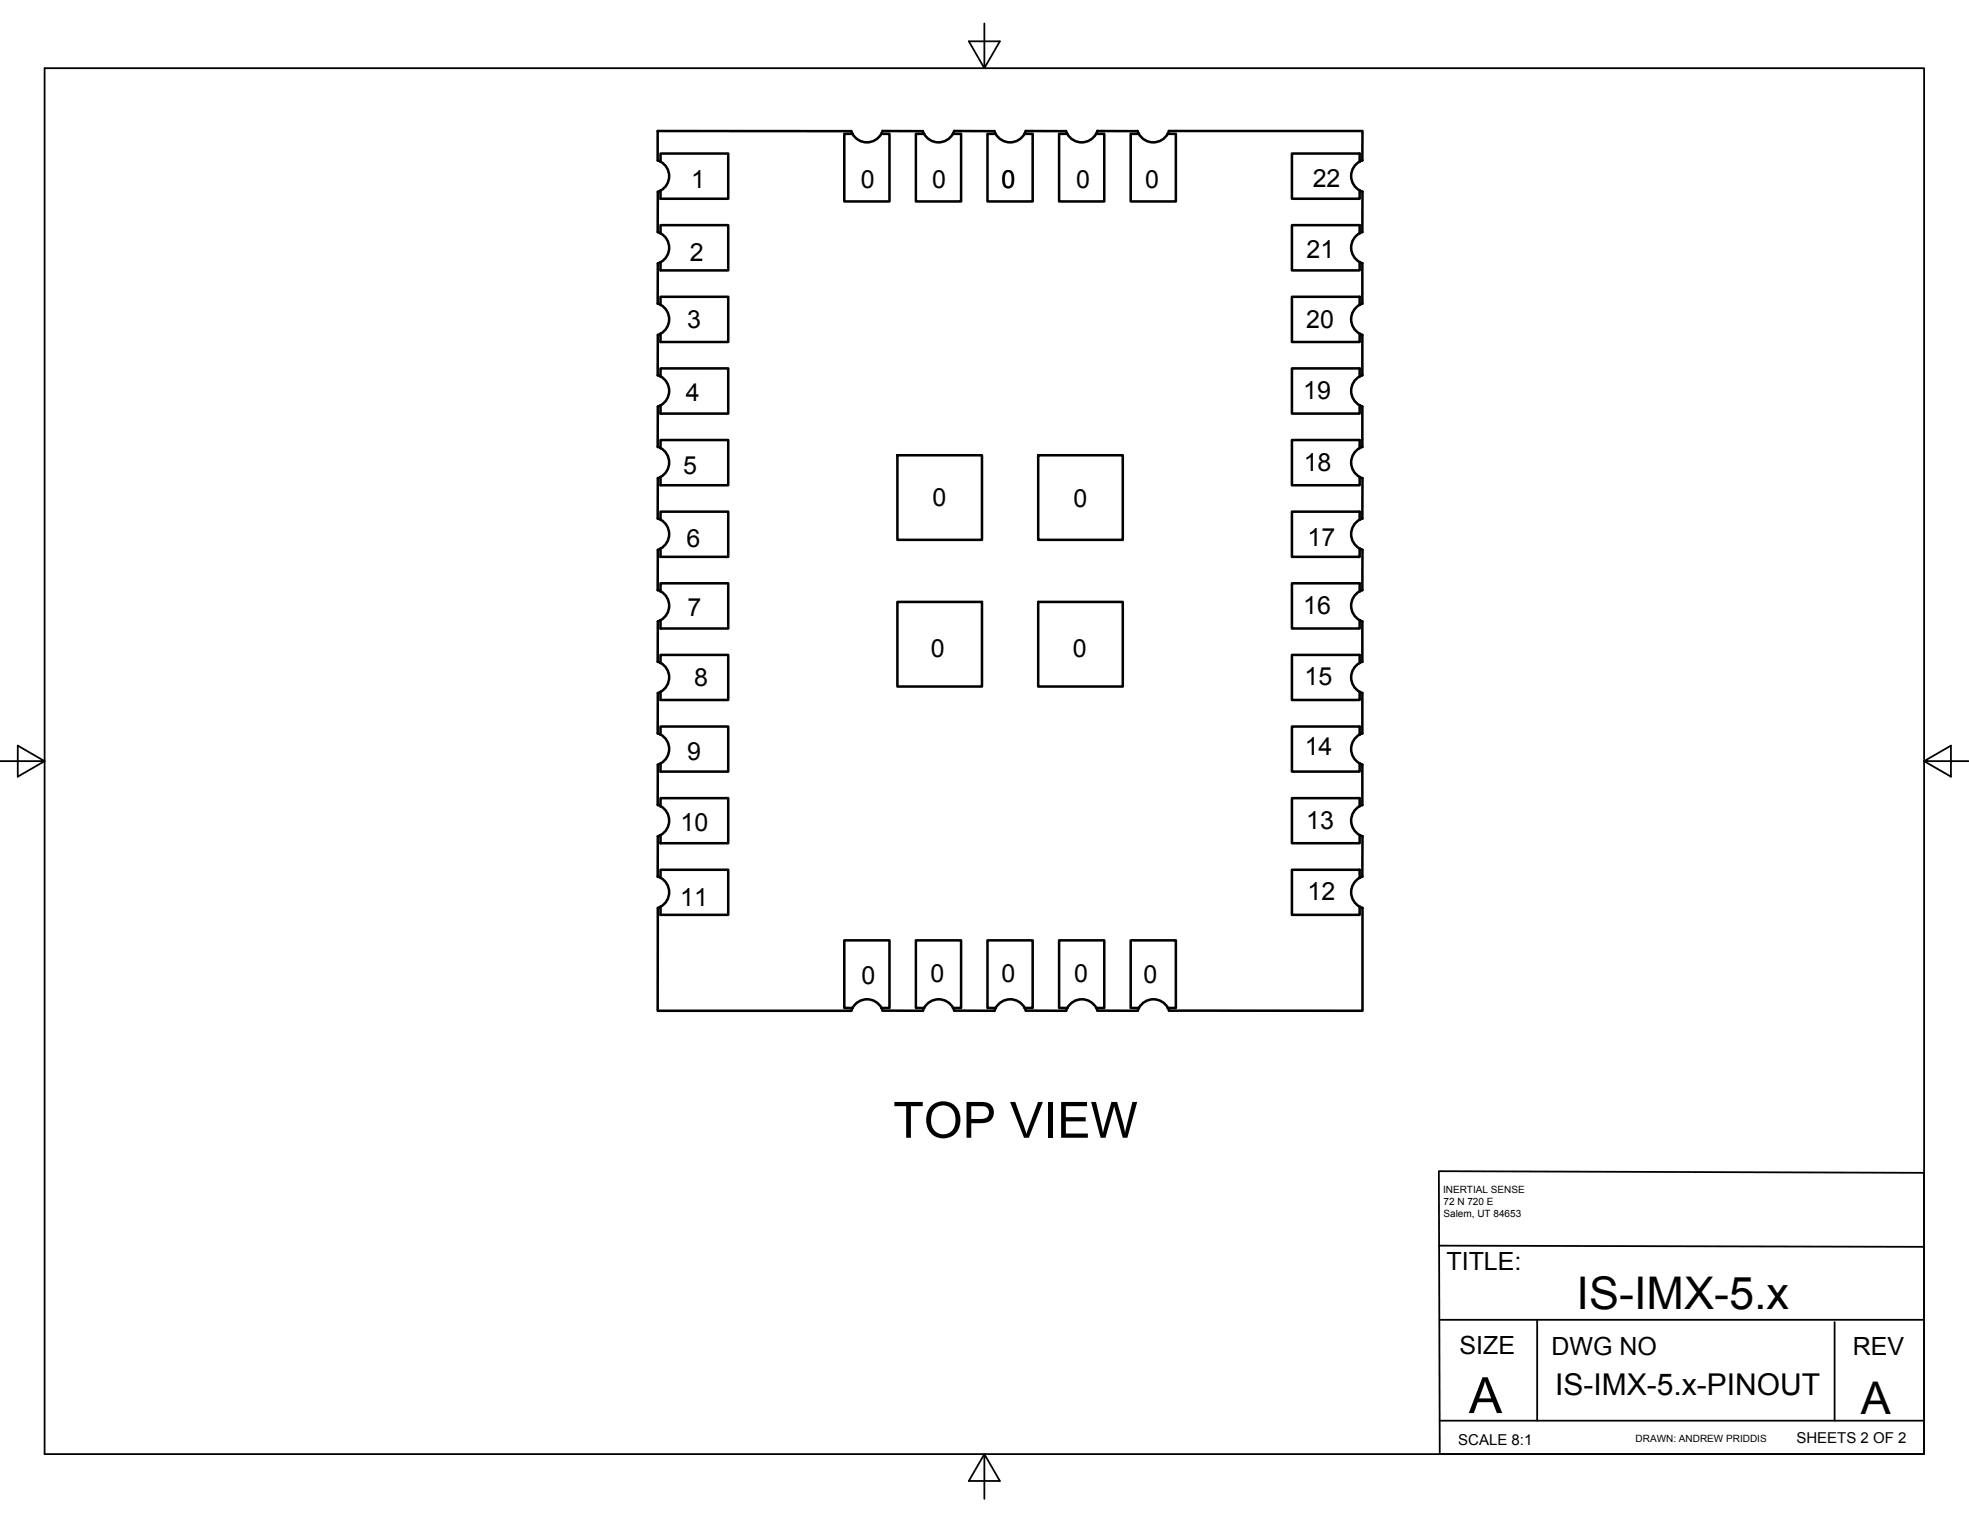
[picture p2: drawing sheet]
<svg xmlns="http://www.w3.org/2000/svg" width="279mm" height="216mm" viewBox="0 0 279 216" stroke-linecap="round" stroke-linejoin="round" font-family="sans-serif">
<!-- layer: Visible -->
<g fill="none" stroke="#000" stroke-width=".36">
<path d="M121 19a2.34 2.34 0 0 0 4.1 0M121 19l-.2-.4h-27.5v4.2a2.32 2.32 0 0 1 1.6 2 2.32 2.32 0 0 1-1.2 2.2M121 19h-1.2v9.6h6.4v-9.6h-1.1M130.9 18.6l.2 .4M131 18.6h-5.8l-.1 .4M131.1 19a2.34 2.34 0 0 0 4.1 0M131.1 19h-1.1v9.6h6.4v-9.6h-1.2M135.4 18.6h5.7a2.34 2.34 0 0 0 2 1.6 2.34 2.34 0 0 0 2.3-1.2M135.4 18.6l-.2 .4M141.3 19h-1.2v9.6h6.4v-9.6h-1.1M145.4 19l.2-.4h5.7l.1 .4M151.4 19a2.34 2.34 0 0 0 2.3 1.2 2.34 2.34 0 0 0 2-1.6h5.7a2.34 2.34 0 0 0 2.1 1.6 2.34 2.34 0 0 0 2.2-1.2"/>
<path d="M151.4 19h-1.1v9.6h6.4v-9.6h-1.2M161.6 19h-1.2v9.6h6.5v-9.6h-1.2M165.9 18.6h27.4v4.2M165.9 18.6l-.2 .4M93.7 22.9v-1.1h9.6v6.4h-9.6v-1.2M93.7 33.1v-1.2h9.6v6.5h-9.6v-1.2M93.7 27l-.4 .2v5.7l.4 .2M93.7 33.1a2.34 2.34 0 0 1 1.2 2.3 2.34 2.34 0 0 1-1.6 2v5.7M192.9 33.1v-1.2h-9.6v6.5h9.6v-1.2M192.9 22.9v-1.1h-9.6v6.4h9.6v-1.2M192.9 37.2l.4 .1M192.9 27l.4 .2v5.7"/>
<path d="M193.3 37.4v5.7M193.3 32.9a2.34 2.34 0 0 0-1.6 2 2.34 2.34 0 0 0 1.2 2.3M193.3 22.7a2.34 2.34 0 0 0-1.6 2.1 2.34 2.34 0 0 0 1.2 2.2M93.3 53.2a2.34 2.34 0 0 1 1.6 2 2.34 2.34 0 0 1-1.2 2.3M93.3 43.1a2.34 2.34 0 0 1 1.7 2.2 2.34 2.34 0 0 1-1.7 2.2M93.3 47.5v5.8M93.7 53.4v-1.1h9.6v6.4h-9.6v-1.2M93.7 43.3v-1.2h9.6v6.4h-9.6v-1.2M93.7 57.5l-.4 .2v5.7M192.9 43.3v-1.2h-9.6v6.4h9.6v-1.2M192.9 53.4v-1.1h-9.6v6.4h9.6v-1.2M192.9 57.5l.4 .2"/>
<path d="M193.3 47.5v5.8M193.3 57.7v5.7M193.3 43.1a2.34 2.34 0 0 0-1.6 2.2 2.34 2.34 0 0 0 1.6 2.2M193.3 53.2a2.34 2.34 0 0 0-1.6 2 2.34 2.34 0 0 0 1.2 2.3M93.3 73.5a2.34 2.34 0 0 1 1.6 2 2.34 2.34 0 0 1-1.2 2.3M93.3 63.4a2.34 2.34 0 0 1 1.7 2.2 2.34 2.34 0 0 1-1.7 2.2v5.8M93.3 78v5.7M93.7 63.6v-1.2h9.6v6.4h-9.6v-1.1M93.7 73.7v-1.1h9.6v6.4h-9.6v-1.2M93.7 77.8l-.4 .2M127.3 64.6h12v12h-12zM147.3 64.6h12v12h-12z"/>
<path d="M192.9 73.7v-1.1h-9.6v6.4h9.6v-1.2M192.9 63.6v-1.2h-9.6v6.4h9.6v-1.1M192.9 77.8l.4 .2v5.7M193.3 63.4a2.34 2.34 0 0 0-1.6 2.2 2.34 2.34 0 0 0 1.6 2.2v5.8M193.3 73.5a2.34 2.34 0 0 0-1.6 2.1 2.34 2.34 0 0 0 1.2 2.2M93.3 93.9a2.34 2.34 0 0 1 1.7 2.2 2.34 2.34 0 0 1-1.7 2.2M93.3 83.7a2.34 2.34 0 0 1 1.6 2 2.34 2.34 0 0 1-1.2 2.3M93.3 98.3v5.8M93.7 94.1v-1.2h9.6v6.4h-9.6v-1.2M93.7 83.9v-1.2h9.6v6.5h-9.6v-1.2M93.7 88l-.4 .1v5.8M127.3 85.4h12v12h-12z"/>
<path d="M147.3 85.4h12v12h-12zM192.9 83.9v-1.2h-9.6v6.5h9.6v-1.2M192.9 94.1v-1.2h-9.6v6.4h9.6v-1.2M192.9 88l.4 .1M193.3 88.2v5.7M193.3 98.3v5.8M193.3 83.7a2.34 2.34 0 0 0-1.6 2 2.34 2.34 0 0 0 1.2 2.3M193.3 93.9a2.34 2.34 0 0 0-1.6 2.2 2.34 2.34 0 0 0 1.6 2.2M93.3 114.2a2.34 2.34 0 0 1 1.7 2.2 2.34 2.34 0 0 1-1.7 2.2v5.8M93.3 104a2.34 2.34 0 0 1 1.6 2 2.34 2.34 0 0 1-1.2 2.3M93.7 104.2v-1.1h9.6v6.4h-9.6v-1.2M93.7 114.4v-1.2h9.6v6.4h-9.6v-1.1"/>
<path d="M93.7 108.3l-.4 .2v5.7M192.9 114.4v-1.2h-9.6v6.4h9.6v-1.1M192.9 104.2v-1.1h-9.6v6.4h9.6v-1.2M192.9 108.3l.4 .2M192.9 104.2a2.34 2.34 0 0 0 0 4.1M193.3 108.5v5.7M193.3 104l-.4 .2M193.3 114.2a2.34 2.34 0 0 0-1.6 2.2 2.34 2.34 0 0 0 1.6 2.2v5.8M93.3 124.3a2.34 2.34 0 0 1 1.6 2 2.34 2.34 0 0 1-1.2 2.3M93.3 128.8v14.6h27.5l.2-.4M93.7 124.5v-1.1h9.6v6.4h-9.6v-1.2M93.7 128.6l-.4 .2"/>
<path d="M192.9 124.5v-1.1h-9.6v6.4h9.6v-1.2M192.9 128.6l.4 .2v14.6h-27.4M192.9 124.5a2.34 2.34 0 0 0 0 4.1M193.3 124.3l-.4 .2M121 143h-1.2v-9.6h6.4v9.6h-1.1M121 143a2.34 2.34 0 0 1 2.2-1.2 2.34 2.34 0 0 1 2.1 1.6M131.1 143h-1.1v-9.6h6.4v9.6h-1.2M135.2 143l.2 .4M135.2 143a2.34 2.34 0 0 0-2.2-1.2 2.34 2.34 0 0 0-2 1.6h-5.8M141.3 143h-1.2v-9.6h6.4v9.6h-1.1M141.3 143a2.34 2.34 0 0 1 2.3-1.2 2.34 2.34 0 0 1 2 1.6M141.3 143l-.2 .4h-5.7"/>
<path d="M145.5 143.4h5.8M151.4 143h-1.1v-9.6h6.4v9.6h-1.2M151.5 143a2.34 2.34 0 0 1 2.2-1.2 2.34 2.34 0 0 1 2 1.6M151.5 143l-.2 .4M161.6 143h-1.2v-9.6h6.5v9.6h-1.2M161.6 143a2.34 2.34 0 0 1 2.3-1.2 2.34 2.34 0 0 1 2 1.6M161.6 143l-.2 .4h-5.7"/>
</g>
<!-- layer: Border -->
<path d="M6.3 9.7h266.7v196.6h-266.7zM139.7 3.3v6.4l2.2-3.8h-4.4l2.2 3.8M0 108h6.3l-3.8-2.2v4.4l3.8-2.2M273 108l3.8 2.2v-4.4l-3.8 2.2h6.4M139.7 206.3l-2.2 3.8h4.4l-2.2-3.8v6.3" fill="none" stroke="#000" stroke-width=".25"/>
<!-- layer: Titleblock -->
<path d="M204.2 166.1l68.8 .3v39.9h-68.7zM204.2 176.7l68.8 .2M204.3 187.2h68.7M218.1 187.2v14.3M260.3 187.5v14M204.3 201.5h68.7" fill="none" stroke="#000" stroke-width=".25"/>
<g font-size="7.1">
<text x="126.7" y="161.4">TOP VIEW</text>
<text x="208.4" y="200.4">A</text>
</g>
<g font-size="6.4">
<text x="223.7" y="185.7">IS-IMX-5.x</text>
<text x="264.1" y="200.5">A</text>
</g>
<text font-size="4.3" x="220.7" y="197.9">IS-IMX-5.x-PINOUT</text>
<g font-size="3.5">
<text x="98.1" y="26.7">1</text>
<text x="122.2" y="26.7">0</text>
<text x="132.3" y="26.7">0</text>
<text x="142.1" y="26.7">0</text>
<text x="152.7" y="26.7">0</text>
<text x="162.5" y="26.7">0</text>
<text x="186.3" y="26.5">22</text>
<text x="97.9" y="37">2</text>
<text x="185.4" y="36.6">21</text>
<text x="97.5" y="46.5">3</text>
<text x="185.4" y="46.6">20</text>
<text x="97.3" y="56.9">4</text>
<text x="184.9" y="56.6">19</text>
<text x="97" y="67.3">5</text>
<text x="132.3" y="71.8">0</text>
<text x="152.3" y="71.9">0</text>
<text x="185" y="66.8">18</text>
<text x="97.4" y="77.7">6</text>
<text x="185.5" y="77.5">17</text>
<text x="97.6" y="87.4">7</text>
<text x="184.9" y="87.2">16</text>
<text x="132.1" y="93.2">0</text>
<text x="152.3" y="93.3">0</text>
<text x="98.5" y="97.3">8</text>
<text x="185.1" y="97.2">15</text>
<text x="97.5" y="107.7">9</text>
<text x="185.1" y="107.2">14</text>
<text x="96.6" y="117.9">10</text>
<text x="185.4" y="117.6">13</text>
<text x="96.5" y="128.5">11</text>
<text x="185.5" y="127.7">12</text>
<text x="122.2" y="139.6">0</text>
<text x="132" y="139.2">0</text>
<text x="142.1" y="139.3">0</text>
<text x="152.4" y="139.4">0</text>
<text x="162.2" y="139.5">0</text>
<text x="205.3" y="180.2">TITLE:</text>
<text x="207.1" y="192.1">SIZE</text>
<text x="220.2" y="192.2">DWG NO</text>
<text x="262.9" y="192.3">REV</text>
</g>
<g font-size="2.1">
<text x="206.9" y="205">SCALE 8:1</text>
<text x="254.9" y="204.7">SHEETS 2 OF 2</text>
</g>
<g font-size="1.4">
<text x="204.8" y="169.2">INERTIAL SENSE</text>
<text x="204.8" y="170.9">72 N 720 E</text>
<text x="204.8" y="172.7">Salem, UT 84653</text>
<text x="232.1" y="204.6">DRAWN: ANDREW PRIDDIS</text>
</g>
</svg>
